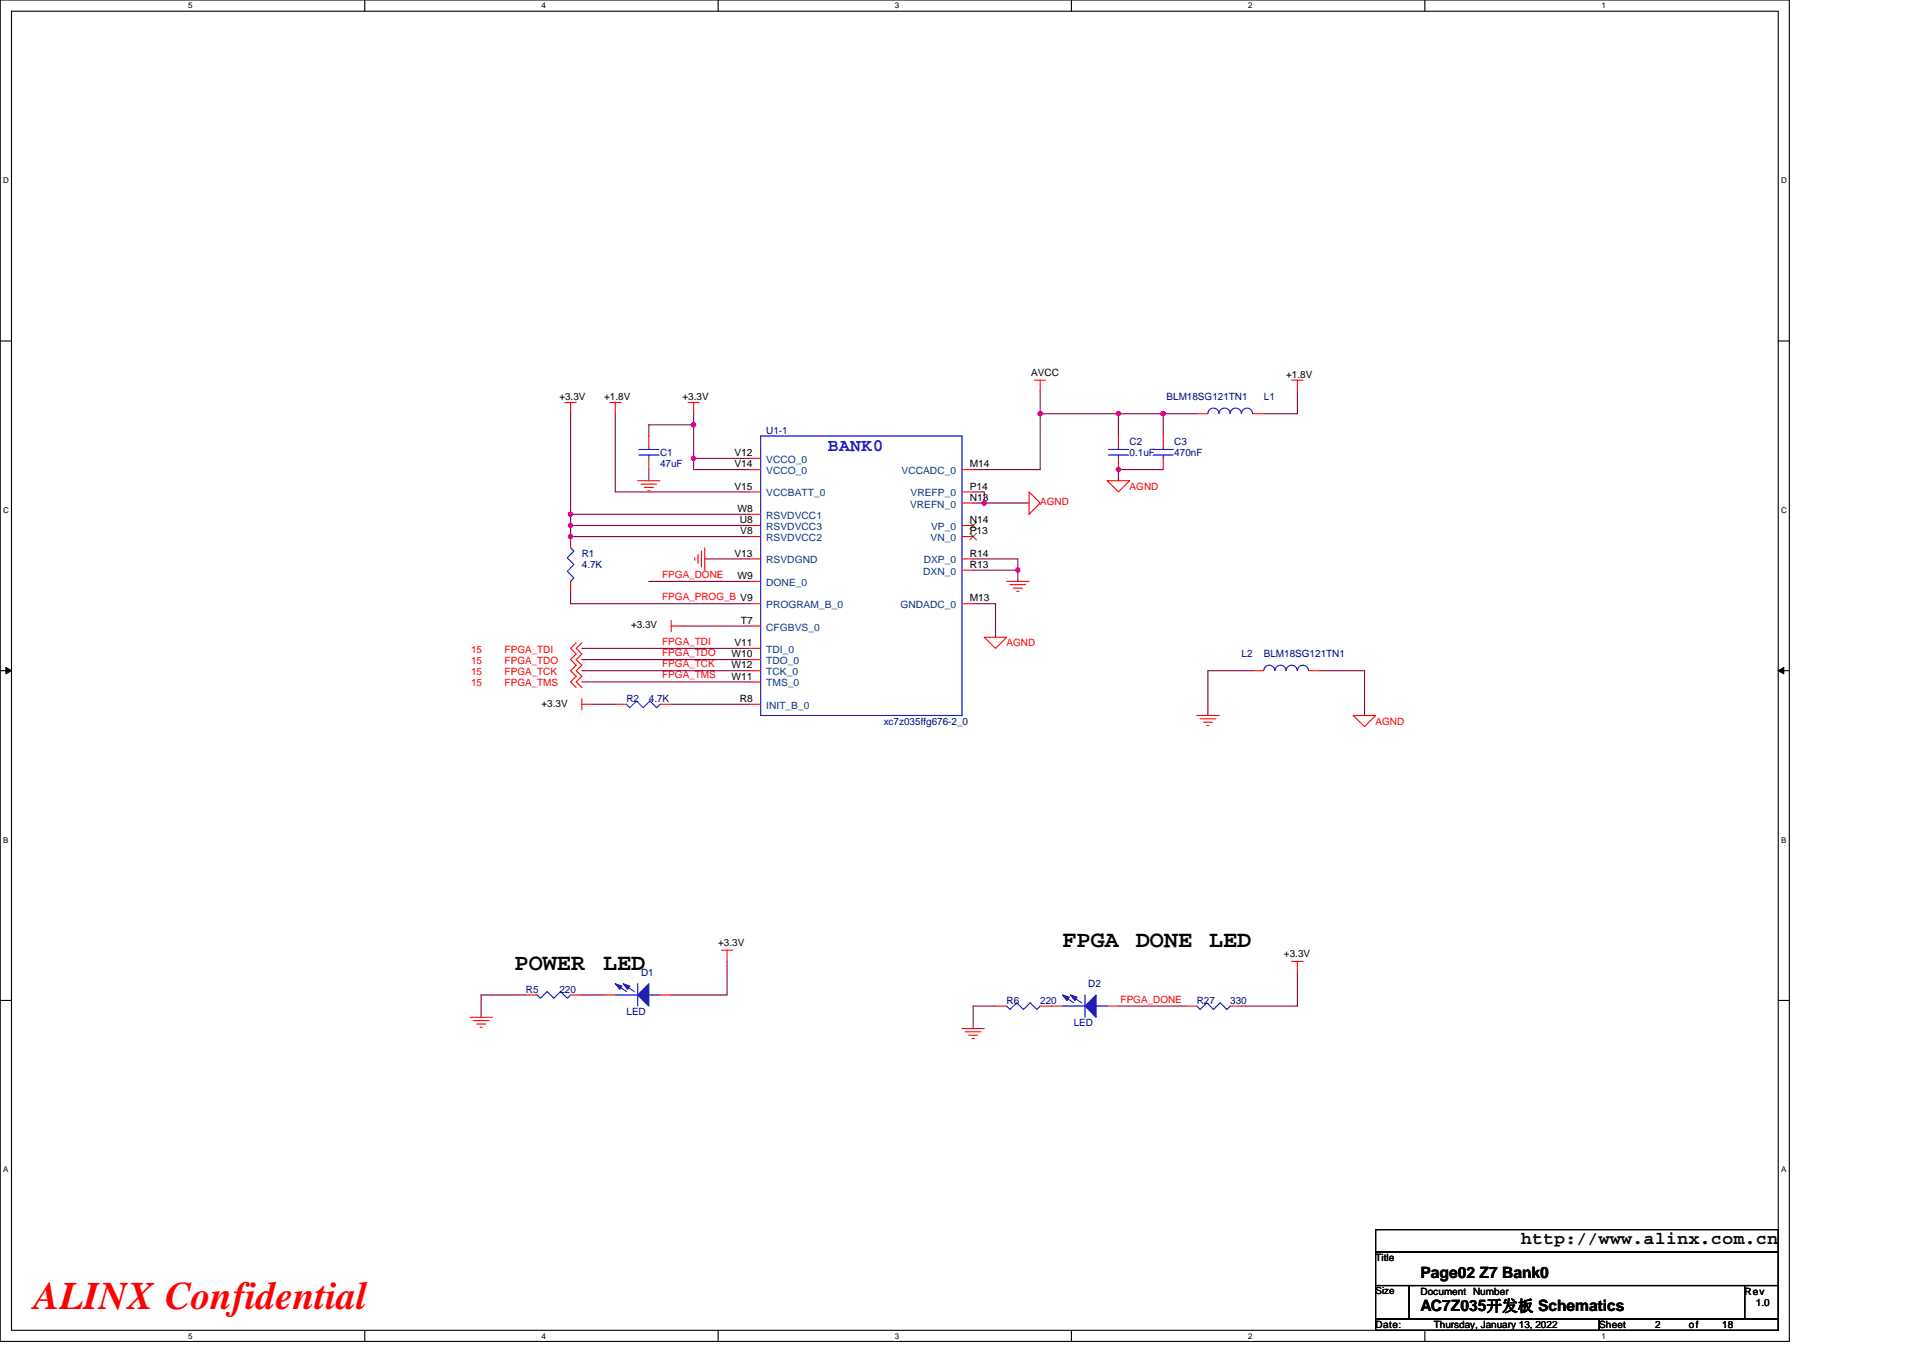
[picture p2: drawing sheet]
<svg xmlns="http://www.w3.org/2000/svg" width="297mm" height="210mm" viewBox="0 0 297 210" stroke-linecap="round" stroke-linejoin="round" font-family="sans-serif">
<path d="M0 0h276.4v207.3h-276.4zM1.8 1.7h272.9v203.8h-272.9z" fill="none" stroke="#000" stroke-width=".17"/>
<g fill="#fff">
<path d="M29.1 .2h.6v1.4h-.6z"/>
<path d="M29.1 205.7h.6v1.4h-.6z"/>
</g>
<path d="M56.3 0v1.7M56.3 205.5v1.8" fill="none" stroke="#000" stroke-width=".17"/>
<g fill="#fff">
<path d="M83.6 .2h.7v1.4h-.7z"/>
<path d="M83.6 205.7h.7v1.4h-.7z"/>
</g>
<path d="M110.9 0v1.7M110.9 205.5v1.8" fill="none" stroke="#000" stroke-width=".17"/>
<g fill="#fff">
<path d="M138.2 .2h.7v1.4h-.7z"/>
<path d="M138.2 205.7h.7v1.4h-.7z"/>
</g>
<path d="M165.5 0v1.7M165.5 205.5v1.8" fill="none" stroke="#000" stroke-width=".17"/>
<g fill="#fff">
<path d="M192.8 .2h.6v1.4h-.6z"/>
<path d="M192.8 205.7h.6v1.4h-.6z"/>
</g>
<path d="M220.1 0v1.7M220.1 205.5v1.8" fill="none" stroke="#000" stroke-width=".17"/>
<g fill="#fff">
<path d="M247.4 .2h.6v1.4h-.6z"/>
<path d="M247.4 205.7h.6v1.4h-.6z"/>
<path d="M.5 27.2h.8v1.4h-.8z"/>
<path d="M275.1 27.2h.9v1.4h-.9z"/>
<path d="M.5 78.1h.8v1.4h-.8z"/>
<path d="M275.1 78.1h.9v1.4h-.9z"/>
</g>
<path d="M0 52.7h1.8M274.7 52.7h1.7" fill="none" stroke="#000" stroke-width=".17"/>
<g fill="#fff">
<path d="M.5 129.1h.8v1.4h-.8z"/>
<path d="M275.1 129.1h.8v1.4h-.8z"/>
</g>
<path d="M0 103.6h1.8M274.7 103.6h1.7" fill="none" stroke="#000" stroke-width=".17"/>
<path d="M.9 103.1l.9 .5-.9 .5zM274.7 103.6l.8-.5v1z" fill="#000" stroke="#000" stroke-width=".15"/>
<g fill="#fff">
<path d="M.5 180h.8v1.4h-.8z"/>
<path d="M275.1 180h.8v1.4h-.8z"/>
</g>
<path d="M0 154.6h1.8M274.7 154.6h1.7M212.5 190h62.2v3.5h-62.2zM212.5 193.5h62.2v5.1h-62.2zM212.5 198.6h5.2v5.2h-5.2zM217.7 198.6h51.8v5.2h-51.8zM269.5 198.6h5.2v5.2h-5.2zM212.5 203.8h34.5v1.7h-34.5zM247 203.8h27.7v1.7h-27.7z" fill="none" stroke="#000" stroke-width=".17"/>
<g fill="none" stroke="#800040" stroke-width=".17">
<path d="M88.1 63.9v15.6h27.7M88.1 79.5v1.7h27.7M95 63.9v12.1h20.8M100.2 72.6v1.7M107.1 65.6h-6.9v1.8M107.1 70.8v1.8h8.7M107.1 65.6v5.2M107.1 63.9v1.7M107.1 70.8h8.7M150.3 76h1.7v1.7M150.3 77.7h1.7M152 77.7h7"/>
<path d="M160.7 60.5v3.4M160.7 63.9h12.1v3.5M160.7 63.9v8.7h-10.4M172.8 63.9h6.9M179.7 63.9v3.5M179.7 63.9h5.2M179.7 72.6h-6.9v1.7M200.4 60.5v3.4h-5.2M88.1 81.2v1.7h27.7M88.1 91.5v1.8h27.7M100.2 89.8h15.6M105.4 96.7h10.4"/>
<path d="M108.9 86.4h6.9M150.3 86.4h6.9v1.7M150.3 88.1h6.9v1.7M150.3 93.3h3.5v5.2M89.9 100.2h25.9M89.9 101.9h25.9M89.9 105.4h25.9M89.9 103.6h25.9M91.6 108.8h3.4M103.7 108.8h12.1M193.5 103.6h-6.9v7M203.9 103.6h6.9v7"/>
<path d="M81.2 153.7h-6.9v3.5M89.9 153.7h3.4M112.3 148.5v5.2h-8.6M153.8 155.4h-3.5v3.5M172.8 155.4h10.3M200.4 150.3v5.1h-8.6"/>
</g>
<g fill="#f0f" stroke="#f0f" stroke-width=".17">
<circle cx="88.1" cy="81.2" r=".34"/>
<circle cx="88.1" cy="79.4" r=".33"/>
<circle cx="88.1" cy="82.9" r=".34"/>
<circle cx="107.1" cy="65.6" r=".34"/>
<circle cx="152" cy="77.7" r=".34"/>
<circle cx="160.7" cy="63.9" r=".34"/>
<circle cx="157.2" cy="88.1" r=".33"/>
<circle cx="172.8" cy="72.5" r=".34"/>
<circle cx="179.7" cy="63.9" r=".34"/>
<circle cx="172.8" cy="63.9" r=".34"/>
<circle cx="107.1" cy="70.8" r=".33"/>
</g>
<g fill="none" stroke="#f00" stroke-width=".17">
<path d="M159.8 58.7h1.7M160.7 58.7v1.8M199.5 58.7h1.8M200.4 58.7v1.8M87.3 62.2h1.7M88.1 62.2v1.7M94.2 62.2h1.7M95 62.2v1.7M98.5 74.3h3.5M99 74.8h2.4M99.5 75.3h1.4M100.1 75.8h.3"/>
<path d="M100.2 67.4v1.7M100.2 70.8v1.8M106.3 62.2h1.7M107.1 62.2v1.7M115.8 76h1.7M115.8 70.8h1.7M115.8 72.6h1.7M115.8 79.5h1.7M148.6 72.6h1.7M148.6 77.7h1.7M148.6 76h1.7M159 76l1.7 1.7-1.7 1.8z"/>
<path d="M171 74.3h3.5l-1.7 1.7zM172.8 67.4v1.7M172.8 70.8v1.8M179.7 67.4v1.7M179.7 70.8v1.8M184.9 63.9h1.7M193.5 63.9h1.7M88.1 82.9v1.7M88.1 89.8v1.7M89 99.3l-.9 .9 .9 .8-.9 .9 .9 .9-.9 .8 .9 .9-.9 .9 .9 .8M89.9 99.3l-.9 .9 .9 .8-.9 .9 .9 .9-.9 .8 .9 .9-.9 .9 .9 .8M103.7 96.7h1.7"/>
<path d="M103.7 95.9v1.7M107.3 86.2v.4M107.8 85.7v1.4M108.3 85.2v2.4M108.9 84.6v3.5M115.8 93.3h1.7M115.8 96.7h1.7M115.8 89.8h1.7M115.8 81.2h1.7M115.8 82.9h1.7M115.8 86.4h1.7M148.6 81.2h1.7"/>
<path d="M148.6 82.9h1.7M148.6 88.1h1.7M148.6 93.3h1.7M148.6 86.4h1.7M152 98.5h3.5l-1.7 1.7zM155.5 89.8h3.5M156 90.3h2.4M156.5 90.9h1.4M157.1 91.4h.3M89.9 108.8h1.7M89.9 107.9v1.8M95 108.8h1.8"/>
<path d="M102 108.8h1.7M115.8 103.6h1.7M115.8 105.4h1.7M115.8 101.9h1.7M115.8 100.2h1.7M115.8 108.8h1.7M184.9 110.6h3.4M185.4 111.1h2.4M185.9 111.6h1.4M186.4 112.1h.4M193.5 103.6h1.7M202.1 103.6h1.8"/>
<path d="M209 110.6h3.5l-1.7 1.7zM72.6 157.2h3.4M73.1 157.7h2.4M73.6 158.2h1.4M74.1 158.7h.4M81.2 153.7h1.7M88.1 153.7h1.8M93.3 153.7h1.7M102 153.7h1.7M111.5 146.8h1.7M112.3 146.8v1.7M148.6 158.9h3.4"/>
<path d="M149.1 159.4h2.4M149.6 160h1.4M153.8 155.4h1.7M160.7 155.4h3.4M171 155.4h1.8M183.1 155.4h1.8M190 155.4h1.8M199.5 148.5h1.8M200.4 148.5v1.8M150.1 160.5h.4"/>
</g>
<g fill="none" stroke="#00f" stroke-width=".17">
<path d="M98.7 70.3h3.1M98.7 69.4h3.1M100.2 69.1v.3M100.2 70.3v.5M117.5 67.4h31.1v43.2h-31.1zM171.2 70.3h3.1M171.2 69.4h3.1M172.8 69.1v.3M172.8 70.3v.5M178.1 70.3h3.1M178.1 69.4h3.1M179.7 69.1v.3"/>
<path d="M179.7 70.3v.5M186.6 63.9a.86 .86 0 0 1 .8-.8 .86 .86 0 0 1 .9 .8M188.3 63.9a.85 .85 0 0 1 .9-.8 .85 .85 0 0 1 .8 .8M190 63.9a.86 .86 0 0 1 .9-.8 .86 .86 0 0 1 .8 .8M191.8 63.9a.86 .86 0 0 1 .8-.8 .86 .86 0 0 1 .9 .8M88.1 84.6l.5 .6-1 1 1 1-1 1.1 1 1-.5 .5M96.8 108.8l.5 .5 1-1 1.1 1 1-1 1 1 .6-.5M198.6 103.6a.86 .86 0 0 0-.8-.8 .86 .86 0 0 0-.9 .8 .86 .86 0 0 0-.8-.8 .86 .86 0 0 0-.9 .8M200.4 103.6a.86 .86 0 0 0-.9-.8 .86 .86 0 0 0-.8 .8M202.1 103.6a.86 .86 0 0 0-.8-.8 .86 .86 0 0 0-.9 .8M82.9 153.7l.6 .5 1-1 1.1 1 1-1 1 1 .5-.5M95 153.7h3.5"/>
<path d="M95.2 152.2l1.6 1M96.4 152.2l1.6 1M98.5 152v3.4M100.2 153.7h1.8M155.5 155.4l.5 .6 1.1-1.1 1 1.1 1-1.1 1.1 1.1 .5-.6M164.1 155.4h3.5M164.3 153.9l1.6 1M165.5 153.9l1.6 1M167.6 153.7v3.5M169.3 155.4h1.7M184.9 155.4l.5 .6 1-1.1 1 1.1 1.1-1.1 1 1.1 .5-.6"/>
</g>
<path d="M149.8 80.7l1.1 1M149.8 82.4l1.1 1M150.8 80.7l-1 1M150.8 82.4l-1 1" fill="none" stroke="#804000" stroke-width=".15"/>
<g fill="#00f" stroke="#00f" stroke-width=".17">
<path d="M100.2 152v3.4l-1.7-1.7z" fill-rule="evenodd"/>
<path d="M96.3 152l1 .4-.4 .5z" fill-rule="evenodd"/>
<path d="M95 152l1.1 .4-.4 .5z" fill-rule="evenodd"/>
<path d="M169.3 153.7v3.5l-1.7-1.8z" fill-rule="evenodd"/>
<path d="M165.4 153.7l1 .4-.4 .5z" fill-rule="evenodd"/>
<path d="M164.1 153.7l1.1 .4-.4 .5z" fill-rule="evenodd"/>
</g>
<text font-size="6" fill="#f00" x="5.2" y="202.3">ALINX Confidential</text>
<g font-size="3.6">
<text x="79.5" y="149.8">POWER</text>
<text x="93.1" y="149.8">LED</text>
<text x="164.1" y="146.4">FPGA</text>
<text x="175.4" y="146.4">DONE</text>
<text x="186.8" y="146.4">LED</text>
</g>
<text font-size="2.8" fill="#00f" x="127.9" y="69.7">BANK0</text>
<text font-size="2.8" x="234.9" y="192.3">http://www.alinx.com.cn</text>
<g font-size="2.4">
<text x="219.4" y="197.4">Page02 Z7 Bank0</text>
<text x="219.4" y="202.6">AC7Z035开发板 Schematics</text>
</g>
<g font-size="1.5">
<text x="159.3" y="58.1">AVCC</text>
<text x="198.7" y="58.4">+1.8V</text>
<text x="86.4" y="61.8">+3.3V</text>
<text x="93.3" y="61.8">+1.8V</text>
<text x="105.4" y="61.8">+3.3V</text>
<text x="113.5" y="70.5">V12</text>
<text x="113.5" y="75.6">V15</text>
<text x="113.5" y="72.2">V14</text>
<text x="149.8" y="75.6">P14</text>
<text x="149.8" y="72.2">M14</text>
<text x="149.8" y="77.4">N13</text>
<text x="113.9" y="79.1">W8</text>
<text x="114.3" y="80.8">U8</text>
<text x="114.3" y="82.6">V8</text>
<text x="149.8" y="80.8">N14</text>
<text x="149.8" y="82.6">P13</text>
<text x="113.5" y="86">V13</text>
<text x="113.9" y="89.5">W9</text>
<text x="149.8" y="87.7">R13</text>
<text x="149.8" y="86">R14</text>
<text x="149.8" y="92.9">M13</text>
<text x="97.5" y="97.1">+3.3V</text>
<text x="113" y="101.6">W10</text>
<text x="113.5" y="99.8">V11</text>
<text x="114.4" y="96.4">T7</text>
<text x="113" y="103.3">W12</text>
<text x="113" y="105">W11</text>
<text x="83.6" y="109.2">+3.3V</text>
<text x="114.3" y="108.5">R8</text>
<text x="110.9" y="146.1">+3.3V</text>
<text x="198.3" y="147.9">+3.3V</text>
<text x="212.5" y="194.9">Title</text>
<text x="212.5" y="200">Size</text>
<text x="219.4" y="200">Document Number</text>
<text x="269.5" y="200">Rev</text>
<text x="271.2" y="201.8">1.0</text>
<text x="212.5" y="205.2">Date:</text>
<text x="221.5" y="205.2">Thursday, January 13, 2022</text>
<text x="247" y="205.2">Sheet</text>
<text x="255.7" y="205.2">2</text>
<text x="260.9" y="205.2">of</text>
<text x="266" y="205.2">18</text>
</g>
<g font-size="1.5" fill="#000080">
<text x="180.2" y="61.8">BLM18SG121TN1</text>
<text x="195.2" y="61.8">L1</text>
<text x="102" y="70.5">C1</text>
<text x="118.4" y="67">U1-1</text>
<text x="174.5" y="68.8">C2</text>
<text x="174.5" y="70.5">0.1uF</text>
<text x="181.4" y="68.8">C3</text>
<text x="181.4" y="70.5">470nF</text>
<text x="102" y="72.2">47uF</text>
<text x="89.9" y="86">R1</text>
<text x="89.9" y="87.8">4.7K</text>
<text x="191.8" y="101.6">L2</text>
<text x="195.2" y="101.6">BLM18SG121TN1</text>
<text x="96.8" y="108.5">R2</text>
<text x="100.2" y="108.5">4.7K</text>
<text x="136.5" y="112">xc7z035ffg676-2_0</text>
<text x="81.2" y="153.4">R5</text>
<text x="86.4" y="153.4">220</text>
<text x="99" y="150.8">D1</text>
<text x="155.5" y="155.1">R6</text>
<text x="160.7" y="155.1">220</text>
<text x="168.1" y="152.5">D2</text>
<text x="184.9" y="155.1">R27</text>
<text x="190" y="155.1">330</text>
<text x="96.8" y="156.8">LED</text>
<text x="165.9" y="158.6">LED</text>
</g>
<g font-size="1.5" fill="#004080">
<text x="118.4" y="71.5">VCCO_0</text>
<text x="118.4" y="76.7">VCCBATT_0</text>
<text x="118.4" y="73.3">VCCO_0</text>
<text x="139.3" y="73.3">VCCADC_0</text>
<text x="140.6" y="76.7">VREFP_0</text>
<text x="118.4" y="80.2">RSVDVCC1</text>
<text x="118.4" y="81.9">RSVDVCC3</text>
<text x="118.4" y="83.6">RSVDVCC2</text>
<text x="140.6" y="78.4">VREFN_0</text>
<text x="143.7" y="83.6">VN_0</text>
<text x="143.8" y="81.9">VP_0</text>
<text x="118.4" y="87.1">RSVDGND</text>
<text x="142.6" y="88.8">DXN_0</text>
<text x="142.7" y="87.1">DXP_0</text>
<text x="118.4" y="94">PROGRAM_B_0</text>
<text x="118.4" y="90.5">DONE_0</text>
<text x="139.1" y="94">GNDADC_0</text>
<text x="118.4" y="100.9">TDI_0</text>
<text x="118.4" y="97.4">CFGBVS_0</text>
<text x="118.4" y="104.3">TCK_0</text>
<text x="118.4" y="106.1">TMS_0</text>
<text x="118.4" y="102.6">TDO_0</text>
<text x="118.4" y="109.5">INIT_B_0</text>
</g>
<g font-size="1.5" fill="#f00">
<text x="174.5" y="75.7">AGND</text>
<text x="160.7" y="78.1">AGND</text>
<text x="102.3" y="89.3">FPGA_DONE</text>
<text x="102.3" y="92.7">FPGA_PROG_B V9</text>
<text x="72.8" y="100.9">15</text>
<text x="78" y="100.9">FPGA_TDI</text>
<text x="102.3" y="99.6">FPGA_TDI</text>
<text x="102.3" y="101.4">FPGA_TDO</text>
<text x="155.5" y="99.9">AGND</text>
<text x="72.8" y="102.6">15</text>
<text x="72.8" y="106.1">15</text>
<text x="72.8" y="104.4">15</text>
<text x="78" y="102.6">FPGA_TDO</text>
<text x="78" y="106.1">FPGA_TMS</text>
<text x="78" y="104.4">FPGA_TCK</text>
<text x="102.3" y="104.8">FPGA_TMS</text>
<text x="102.3" y="103.1">FPGA_TCK</text>
<text x="212.5" y="112">AGND</text>
<text x="173.1" y="154.9">FPGA_DONE</text>
</g>
<g font-size="1.2">
<text x="29.1" y="1.3">5</text>
<text x="83.6" y="1.3">4</text>
<text x="138.2" y="1.3">3</text>
<text x="192.8" y="1.3">2</text>
<text x="247.4" y="1.3">1</text>
<text x=".5" y="28.3">D</text>
<text x="275.1" y="28.3">D</text>
<text x=".5" y="79.2">C</text>
<text x="275.1" y="79.2">C</text>
<text x=".5" y="130.2">B</text>
<text x="275.1" y="130.2">B</text>
<text x=".5" y="181.1">A</text>
<text x="275.1" y="181.1">A</text>
<text x="29.1" y="206.8">5</text>
<text x="83.6" y="206.8">4</text>
<text x="138.2" y="206.8">3</text>
<text x="192.8" y="206.8">2</text>
<text x="247.4" y="206.8">1</text>
</g>
</svg>
